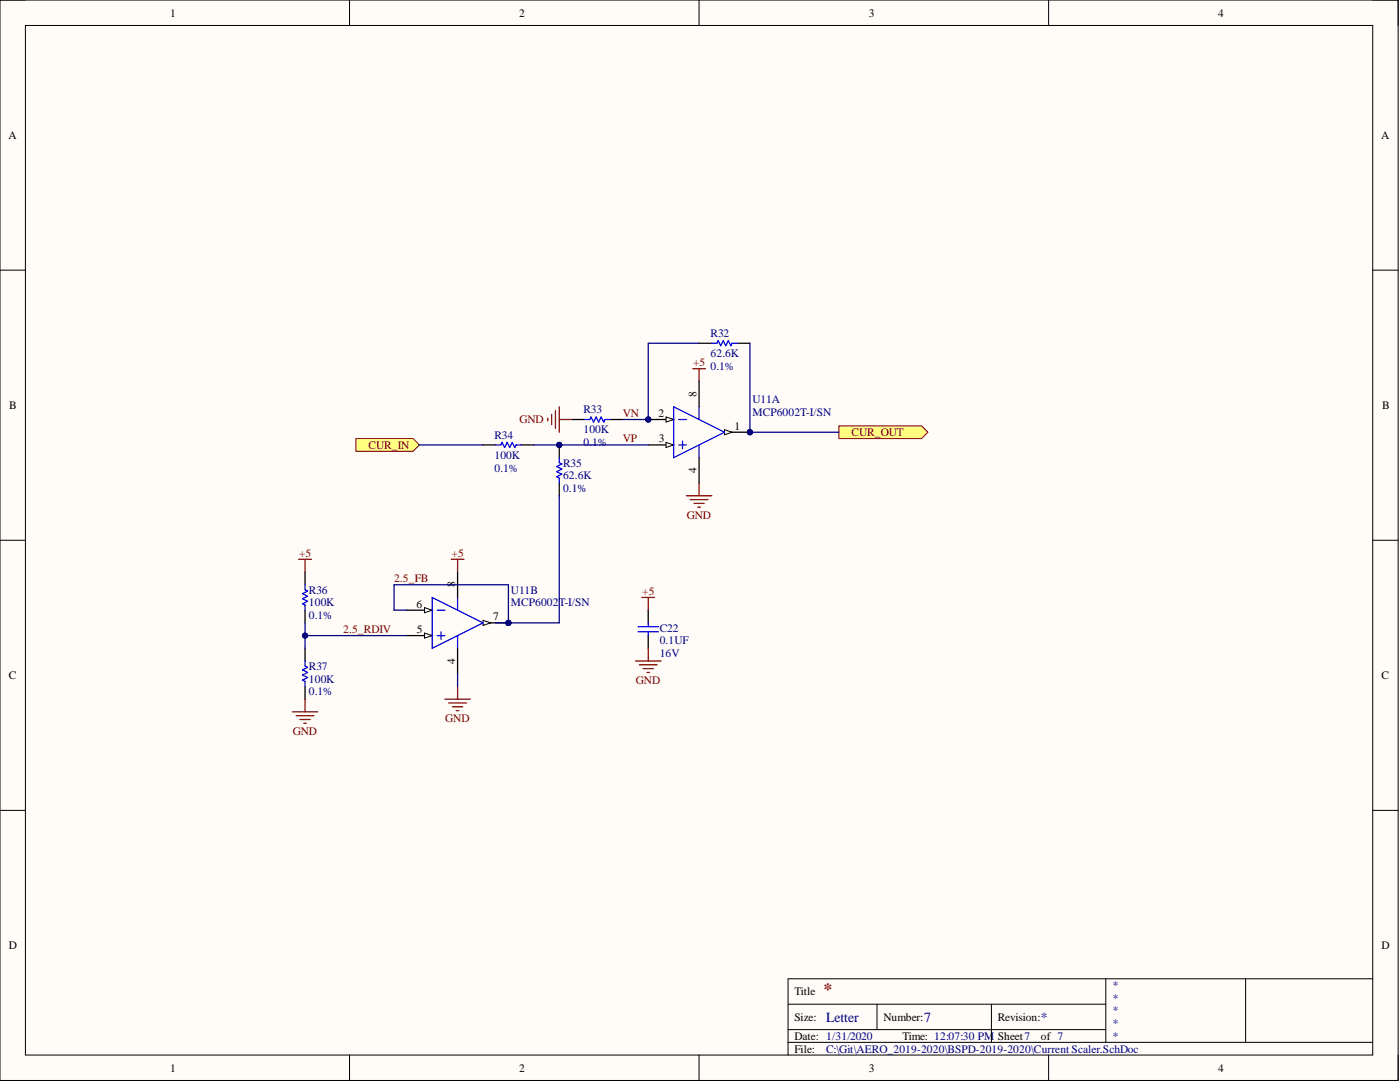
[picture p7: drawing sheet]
<svg xmlns="http://www.w3.org/2000/svg" width="279mm" height="216mm" viewBox="0 0 279 216" stroke-linecap="round" stroke-linejoin="round" font-family="sans-serif">
<path d="M0 0h279v215.6h-279z" fill-rule="evenodd" fill="#fffcf8"/>
<path d="M0 0h279v215.6h-279z" fill="none" stroke="#000" stroke-width=".2"/>
<path d="M5.1 5.1h268.9v205.4h-268.9z" fill-rule="evenodd" fill="#fffcf8"/>
<g fill="none" stroke="#000" stroke-width=".2">
<path d="M0 0h5.1M5.1 5.1h268.9v205.4h-268.9zM69.8 0v5.1M139.5 0v5.1M209.3 0v5.1M274 0h5v5.1M0 53.9h5.1M274 53.9h5M0 107.8h5.1M274 107.8h5M0 161.7h5.1M274 161.7h5"/>
<path d="M220.7 195.3v12.7M248.6 195.3v12.7M274 195.3h-116.7v15.2M69.8 210.5v5.1M139.5 210.5v5.1M157.3 200.4h63.4M157.3 208h116.7M157.3 205.5h63.4M175 200.4v5.1M197.9 200.4v7.6M209.3 210.5v5.1M279 210.5v5.1"/>
</g>
<path d="M71 87.5h11.4l1.3 1.3-1.3 1.2h-11.4z" fill-rule="evenodd" fill="#ffff80"/>
<path d="M71 87.5h11.4l1.3 1.3-1.3 1.2h-11.4z" fill="none" stroke="#800000" stroke-width=".2"/>
<path d="M167.4 85h16.5l1.3 1.2-1.3 1.3h-16.5z" fill-rule="evenodd" fill="#ffff80"/>
<path d="M167.4 85h16.5l1.3 1.2-1.3 1.3h-16.5z" fill="none" stroke="#800000" stroke-width=".2"/>
<circle cx="129.4" cy="83.7" r=".51" fill="#000080"/>
<circle cx="129.4" cy="83.7" r=".51" fill="none" stroke="#000080" stroke-width=".2"/>
<circle cx="149.7" cy="86.2" r=".51" fill="#000080"/>
<circle cx="149.7" cy="86.2" r=".51" fill="none" stroke="#000080" stroke-width=".2"/>
<path d="M129.4 88.8h5" fill="none" stroke="#000" stroke-width=".25"/>
<path d="M132.9 88.3l1.5 .5-1.5 .5z" fill="#f8fcff"/>
<path d="M132.9 88.3l1.5 .5-1.5 .5z" fill="none" stroke="#000" stroke-width=".2"/>
<path d="M129.4 83.7h5" fill="none" stroke="#000" stroke-width=".25"/>
<path d="M132.9 83.2l1.5 .5-1.5 .5z" fill="#f8fcff"/>
<path d="M132.9 83.2l1.5 .5-1.5 .5z" fill="none" stroke="#000" stroke-width=".2"/>
<circle cx="129.4" cy="83.7" r=".51" fill="#000080"/>
<circle cx="129.4" cy="83.7" r=".51" fill="none" stroke="#000080" stroke-width=".2"/>
<path d="M144.6 86.2h5.1" fill="none" stroke="#000" stroke-width=".25"/>
<path d="M144.6 85.7l1.5 .5-1.5 .6z" fill="#f8fcff"/>
<path d="M144.6 85.7l1.5 .5-1.5 .6z" fill="none" stroke="#000" stroke-width=".2"/>
<circle cx="149.7" cy="86.2" r=".51" fill="#000080"/>
<circle cx="149.7" cy="86.2" r=".51" fill="none" stroke="#000080" stroke-width=".2"/>
<path d="M134.4 81.2l10.2 5-10.2 5.1zM135.5 83.7h1.5M135.5 88.8h1.5M136.2 88v1.5M139.5 81.2v2.5M139.5 88.8v2.5" fill="none" stroke="#00f" stroke-width=".25"/>
<path d="M139.5 76.1v5.1M139.5 91.3v5.1" fill="none" stroke="#000" stroke-width=".25"/>
<circle cx="101.5" cy="124.3" r=".51" fill="#000080"/>
<circle cx="101.5" cy="124.3" r=".51" fill="none" stroke="#000080" stroke-width=".2"/>
<path d="M96.4 124.3h5.1" fill="none" stroke="#000" stroke-width=".25"/>
<path d="M96.4 123.8l1.5 .5-1.5 .5z" fill="#f8fcff"/>
<path d="M96.4 123.8l1.5 .5-1.5 .5z" fill="none" stroke="#000" stroke-width=".2"/>
<circle cx="101.5" cy="124.3" r=".51" fill="#000080"/>
<circle cx="101.5" cy="124.3" r=".51" fill="none" stroke="#000080" stroke-width=".2"/>
<path d="M81.2 126.8h5" fill="none" stroke="#000" stroke-width=".25"/>
<path d="M84.7 126.3l1.5 .5-1.5 .5z" fill="#f8fcff"/>
<path d="M84.7 126.3l1.5 .5-1.5 .5z" fill="none" stroke="#000" stroke-width=".2"/>
<path d="M81.2 121.8h5" fill="none" stroke="#000" stroke-width=".25"/>
<path d="M84.7 121.2l1.5 .6-1.5 .5z" fill="#f8fcff"/>
<path d="M84.7 121.2l1.5 .6-1.5 .5z" fill="none" stroke="#000" stroke-width=".2"/>
<path d="M86.2 119.2l10.2 5.1-10.2 5.1zM91.3 119.2v2.6M87.3 121.8h1.5M87.3 126.8h1.5M88 126.1v1.5M91.3 126.8v2.6" fill="none" stroke="#00f" stroke-width=".25"/>
<path d="M91.3 114.1v5.1M91.3 129.4v5" fill="none" stroke="#000" stroke-width=".25"/>
<circle cx="111.6" cy="88.8" r=".51" fill="#000080"/>
<circle cx="111.6" cy="88.8" r=".51" fill="none" stroke="#000080" stroke-width=".2"/>
<path d="M111.6 88.8v2.5" fill="none" stroke="#000" stroke-width=".25"/>
<circle cx="111.6" cy="88.8" r=".51" fill="#000080"/>
<circle cx="111.6" cy="88.8" r=".51" fill="none" stroke="#000080" stroke-width=".2"/>
<g fill="none" stroke="#000" stroke-width=".25">
<path d="M139.5 68.5h2.6M147.1 68.5h2.6M96.4 88.8h2.5M104 88.8h2.5M111.6 96.4v2.5M114.1 83.7h2.6M121.8 83.7h2.5M60.9 114.1v2.6M60.9 121.8v2.5M60.9 129.4v2.5M60.9 137v2.5M129.4 121.8v2.5"/>
<path d="M129.4 126.8v2.6"/>
</g>
<path d="M142.1 68.5h1l.2-.5 .5 1 .5-1 .5 1 .6-1 .5 1 .2-.5h1M98.9 88.8h1l.3-.5 .5 1 .5-1 .5 1 .5-1 .5 1 .3-.5h1M111.6 91.3v1l.5 .3-1 .5 1 .5-1 .5 1 .5-1 .5 .5 .3v1M116.7 83.7h1l.3-.5 .5 1 .5-1 .5 1 .5-1 .5 1 .2-.5h1.1M60.9 116.7v1l.5 .2-1 .6 1 .5-1 .5 1 .5-1 .5 .5 .2v1.1M60.9 131.9v1l.5 .3-1 .5 1 .5-1 .5 1 .5-1 .5 .5 .3v1M127.3 125.1h4.1M127.3 126.1h4.1M129.4 124.3v.8M129.4 126.1v.7" fill="none" stroke="#00f" stroke-width=".25"/>
<g fill="none" stroke="#800000" stroke-width=".25">
<path d="M138.2 73.6h2.6M139.5 73.6v2.5M109.3 83.5v.5M110.1 82.7v2M110.9 81.9v3.6M111.6 81.2v5M111.6 83.7h2.5M59.6 111.6h2.5M60.9 111.6v2.5M90.1 111.6h2.5M91.3 111.6v2.5M128.1 119.2h2.5"/>
<path d="M129.4 119.2v2.6M60.9 139.5v2.5M88.8 139.5h5.1M91.3 137v2.5M126.8 131.9h5.1M127.6 132.7h3.5M128.4 133.4h2M129.1 134.2h.5M129.4 129.4v2.5M58.3 142h5.1M59.1 142.8h3.6M59.9 143.6h2"/>
<path d="M60.6 144.3h.5M89.5 140.3h3.6M90.3 141h2M91.1 141.8h.5"/>
</g>
<path d="M60.9 124.3v5.1" fill="none" stroke="#000080" stroke-width=".25"/>
<circle cx="60.9" cy="126.8" r=".51" fill="#000080"/>
<circle cx="60.9" cy="126.8" r=".51" fill="none" stroke="#000080" stroke-width=".2"/>
<path d="M60.9 126.8h20.3" fill="none" stroke="#000080" stroke-width=".25"/>
<circle cx="60.9" cy="126.8" r=".51" fill="#000080"/>
<circle cx="60.9" cy="126.8" r=".51" fill="none" stroke="#000080" stroke-width=".2"/>
<path d="M81.2 121.8h-2.6v-5.1h22.9v7.6h-2.6" fill="none" stroke="#000080" stroke-width=".25"/>
<circle cx="101.5" cy="124.3" r=".51" fill="#000080"/>
<circle cx="101.5" cy="124.3" r=".51" fill="none" stroke="#000080" stroke-width=".2"/>
<path d="M83.7 88.8h12.7M111.6 98.9v25.4h-10.1" fill="none" stroke="#000080" stroke-width=".25"/>
<circle cx="101.5" cy="124.3" r=".51" fill="#000080"/>
<circle cx="101.5" cy="124.3" r=".51" fill="none" stroke="#000080" stroke-width=".2"/>
<path d="M106.5 88.8h22.9" fill="none" stroke="#000080" stroke-width=".25"/>
<circle cx="111.6" cy="88.8" r=".51" fill="#000080"/>
<circle cx="111.6" cy="88.8" r=".51" fill="none" stroke="#000080" stroke-width=".2"/>
<path d="M139.5 68.5h-10.1v15.2h-5.1" fill="none" stroke="#000080" stroke-width=".25"/>
<circle cx="129.4" cy="83.7" r=".51" fill="#000080"/>
<circle cx="129.4" cy="83.7" r=".51" fill="none" stroke="#000080" stroke-width=".2"/>
<path d="M149.7 68.5v17.7h17.7" fill="none" stroke="#000080" stroke-width=".25"/>
<circle cx="149.7" cy="86.2" r=".51" fill="#000080"/>
<circle cx="149.7" cy="86.2" r=".51" fill="none" stroke="#000080" stroke-width=".2"/>
<path d="M91.3 134.4v2.6" fill="none" stroke="#000080" stroke-width=".25"/>
<path d="M137 98.9h5.1M137.7 99.7h3.6M139.5 96.4v2.5M138.5 100.4h2M139.3 101.2h.5" fill="none" stroke="#800000" stroke-width=".25"/>
<text font-size="3.5" fill="#800000" x="164.4" y="198.6">*</text>
<g font-size="2.8" fill="#000080">
<text x="164.9" y="203.8">Letter</text>
<text x="184.4" y="203.8">7</text>
<text x="207.8" y="203.8">*</text>
</g>
<g font-size="2.3">
<text x="34" y="3.3">1</text>
<text x="103.6" y="3.3">2</text>
<text x="173.4" y="3.3">3</text>
<text x="243.1" y="3.3">4</text>
<text x="1.7" y="27.7">A</text>
<text x="275.6" y="27.7">A</text>
<text x="1.9" y="81.6">B</text>
<text x="131.4" y="83.2">2</text>
<text x="139" y="79.1" transform="rotate(-90 139 79.1)">8</text>
<text x="275.8" y="81.6">B</text>
<text x="131.5" y="88.3">3</text>
<text x="146.6" y="85.7">1</text>
<text x="139" y="94.4" transform="rotate(-90 139 94.4)">4</text>
<text x="90.8" y="117.2" transform="rotate(-90 90.8 117.2)">8</text>
<text x="83.1" y="121.2">6</text>
<text x="98.4" y="123.8">7</text>
<text x="83.2" y="126.3">5</text>
<text x="1.8" y="135.5">C</text>
<text x="90.8" y="132.5" transform="rotate(-90 90.8 132.5)">4</text>
<text x="275.7" y="135.5">C</text>
<text x="1.8" y="189.4">D</text>
<text x="275.7" y="189.4">D</text>
<text x="158.5" y="198.6">Title</text>
<text x="158.5" y="203.7">Size:</text>
<text x="176.3" y="203.7">Number:</text>
<text x="199.1" y="203.7">Revision:</text>
<text x="158.5" y="207.5">Date: 1/31/2020</text>
<text x="180.1" y="207.5">Time: 12:07:30 PM</text>
<text x="199.1" y="207.5">Sheet7</text>
<text x="207.8" y="207.5">of 7</text>
<text x="34" y="213.8">1</text>
<text x="103.6" y="213.8">2</text>
<text x="158.5" y="210">File:</text>
<text x="173.4" y="213.8">3</text>
<text x="243.1" y="213.8">4</text>
</g>
<g font-size="2.3" fill="#000080">
<text x="141.8" y="71.3">62.6K</text>
<text x="141.8" y="67.2">R32</text>
<text x="141.8" y="73.8">0.1%</text>
<text x="116.4" y="82.4">R33</text>
<text x="150.2" y="80.4">U11A</text>
<text x="150.2" y="82.9">MCP6002T-I/SN</text>
<text x="98.7" y="87.5">R34</text>
<text x="116.4" y="86.5">100K</text>
<text x="116.4" y="89">0.1%</text>
<text x="98.7" y="91.6">100K</text>
<text x="98.7" y="94.1">0.1%</text>
<text x="112.4" y="95.6">62.6K</text>
<text x="112.4" y="93.1">R35</text>
<text x="112.4" y="98.2">0.1%</text>
<text x="61.6" y="118.5">R36</text>
<text x="102" y="118.5">U11B</text>
<text x="61.6" y="121">100K</text>
<text x="61.6" y="123.5">0.1%</text>
<text x="102" y="121">MCP6002T-I/SN</text>
<text x="131.7" y="128.6">0.1UF</text>
<text x="131.7" y="131.1">16V</text>
<text x="131.7" y="126.1">C22</text>
<text x="61.6" y="136.2">100K</text>
<text x="61.6" y="133.7">R37</text>
<text x="61.6" y="138.7">0.1%</text>
<text x="222" y="197.3">*</text>
<text x="222" y="199.9">*</text>
<text x="222" y="202.4">*</text>
<text x="222" y="204.9">*</text>
<text x="222" y="207.5">*</text>
<text x="164.9" y="210">C:\Git\AERO_2019-2020\BSPD-2019-2020\Current Scaler.SchDoc</text>
</g>
<g font-size="2.3" fill="#800000">
<text x="138.3" y="73.1">+5</text>
<text x="124.3" y="83.2">VN</text>
<text x="73.6" y="89.5">CUR_IN</text>
<text x="103.7" y="84.5">GND</text>
<text x="124.3" y="88.3">VP</text>
<text x="170" y="87">CUR_OUT</text>
<text x="137.1" y="103.5">GND</text>
<text x="59.7" y="111.1">+5</text>
<text x="90.1" y="111.1">+5</text>
<text x="78.6" y="116.2">2.5_FB</text>
<text x="128.2" y="118.7">+5</text>
<text x="68.5" y="126.3">2.5_RDIV</text>
<text x="126.9" y="136.5">GND</text>
<text x="58.4" y="146.6">GND</text>
<text x="88.9" y="144.1">GND</text>
</g>
</svg>
